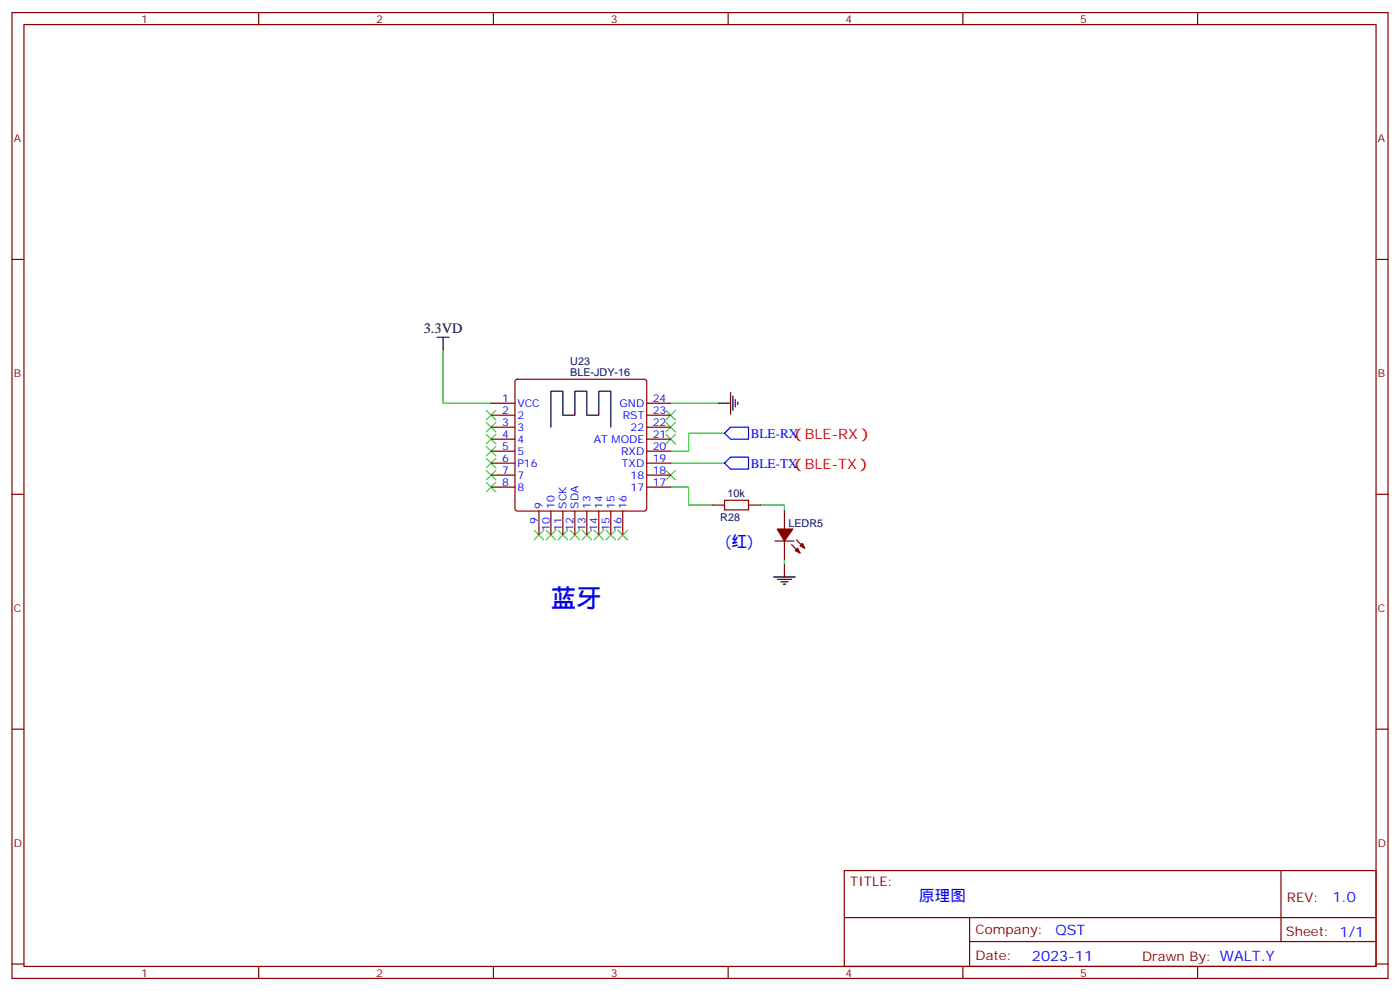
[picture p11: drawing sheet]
<svg xmlns="http://www.w3.org/2000/svg" width="412mm" height="292mm" viewBox="0 0 412 292" stroke-linecap="round" stroke-linejoin="round" font-family="sans-serif">
<g fill="none" stroke="#870000" stroke-width=".35">
<path d="M3.5 3.7h405.4v284.3h-405.4zM7.1 7.2h398.2v277.3h-398.2zM76.2 3.7v3.5M145.3 3.7v3.5M214.5 3.7v3.5M283.6 3.7v3.5M352.8 3.7v3.5M3.5 76.4h3.6M405.3 76.4h3.6M144.6 118.7h7.1M190.5 118.7h7.1M144.6 122.2h7.1"/>
<path d="M144.6 125.8h7.1M144.6 129.3h7.1M144.6 132.8h7.1M144.6 136.3h7.1M144.6 139.9h7.1M190.5 122.2h7.1M190.5 125.8h7.1M190.5 129.3h7.1M190.5 132.8h7.1M190.5 136.3h7.1M190.5 139.9h7.1M3.5 145.5h3.6"/>
<path d="M144.6 143.4h7.1M158.7 150.5v7M162.3 150.5v7M165.8 150.5v7M169.3 150.5v7M172.9 150.5v7M176.4 150.5v7M179.9 150.5v7M183.4 150.5v7M190.5 143.4h7.1M209.9 148.7h3.5M220.5 148.7h3.5"/>
<path d="M228.2 159.3h5.7M231.1 150.5v5.3M231.1 159.3v5.3M234.6 158.9l2.5 2.5M405.3 145.5h3.6M233.2 160.3l2.5 2.5M3.5 214.7h3.6M405.3 214.7h3.6M248.7 256.3h156.6v28.2h-156.6zM377.3 256.3v20.9M248.7 270.1h156.5M285.6 277.2h119.6"/>
<path d="M285.6 270.1v14.2M3.5 283.8h3.6M76.2 284.5v3.5M145.3 284.5v3.5M214.5 284.5v3.5M283.6 284.5v3.5M352.8 284.5v3.5M405.3 283.8h3.6"/>
</g>
<path d="M130.5 102.8v15.9h14.1M197.6 118.7h14.1M197.6 136.3h15.8M213.4 127.5h-10.6v5.3h-5.2M197.6 143.4h5.2v5.3h7.1M224 148.7h7.1v1.8M231.1 164.6v1.7" fill="none" stroke="#008700" stroke-width=".35"/>
<g fill="none" stroke="#3c3" stroke-width=".35">
<path d="M143.2 134.9l2.8 2.9M143.2 138.5l2.8 2.8M143.2 131.4l2.8 2.8M143.2 127.9l2.8 2.8M143.2 124.4l2.8 2.8M143.2 120.8l2.8 2.8M146 134.9l-2.8 2.9M146 138.5l-2.8 2.8M146 131.4l-2.8 2.8M146 127.9l-2.8 2.8M146 124.4l-2.8 2.8M146 120.8l-2.8 2.8"/>
<path d="M196.1 120.8l2.9 2.8M196.1 124.4l2.9 2.8M196.1 127.9l2.9 2.8M196.1 138.5l2.9 2.8M199 120.8l-2.9 2.8M199 124.4l-2.9 2.8M199 127.9l-2.9 2.8M199 138.5l-2.9 2.8M143.2 142l2.8 2.8M146 142l-2.8 2.8M157.3 156.1l2.9 2.8M160.2 156.1l-2.9 2.8"/>
<path d="M160.9 156.1l2.8 2.8M163.7 156.1l-2.8 2.8M164.4 156.1l2.8 2.8M167.2 156.1l-2.8 2.8M167.9 156.1l2.8 2.8M170.7 156.1l-2.8 2.8M171.4 156.1l2.9 2.8M174.3 156.1l-2.9 2.8M175 156.1l2.8 2.8M177.8 156.1l-2.8 2.8M178.5 156.1l2.8 2.8M181.3 156.1l-2.8 2.8"/>
<path d="M182 156.1l2.9 2.8M184.9 156.1l-2.9 2.8"/>
</g>
<g fill="none" stroke="#000" stroke-width=".35">
<path d="M128.8 99.3h3.5M130.5 99.3v3.5M211.7 118.7h3.5M215.2 115.5v6.4M215.9 116.6v4.2M216.6 117.7v2.1M217.3 118.4v.7M162.3 125.8v-10.6h3.5v7h3.5v-7h3.6v7h3.5v-7h3.5v10.6M227.9 169.9h6.3M229 170.6h4.2M230 171.3h2.1M230.7 172h.7"/>
<path d="M231.1 166.3v3.6"/>
</g>
<g fill="#870000" stroke="#870000" stroke-width=".35">
<path d="M234.2 162.1l.7-.7 .8 1.4z"/>
<path d="M235.7 160.7l.7-.7 .7 1.4z"/>
<path d="M229 155.8h4.5l-2.4 3.5z"/>
</g>
<path d="M151.9 111.9l.5-.2h37.4l.5 .2 .2 .5v37.4l-.2 .5-.5 .2h-37.4l-.5-.3-.2-.4v-37.4z" fill="none" stroke="#900" stroke-width=".35"/>
<path d="M213.4 147.3h7.1v2.8h-7.1z" fill="none" stroke="#a10000" stroke-width=".35"/>
<path d="M213.4 127.5l1.8-1.7h5.3v3.5h-5.3zM213.4 136.3l1.8-1.7h5.3v3.5h-5.3z" fill="none" stroke="#00f" stroke-width=".35"/>
<text font-size="7.4" fill="#00f" x="162.3" y="178.7">蓝牙</text>
<g font-size="4.6" fill="#00f">
<text x="213.4" y="161">(红)</text>
<text x="270.8" y="265.3">原理图</text>
</g>
<text font-size="4.2" x="124.8" y="98.1">3.3VD</text>
<g font-size="4.2" fill="#f00">
<text x="232.8" y="129.3">（BLE-RX）</text>
<text x="232.8" y="138.1">（BLE-TX）</text>
</g>
<g font-size="4.2" fill="#00f">
<text x="392.5" y="265.6">1.0</text>
<text x="310.9" y="275.1">QST</text>
<text x="304" y="282.9">2023-11</text>
</g>
<g font-size="3.9" fill="#00f">
<text x="221.2" y="128.9">BLE-RX</text>
<text x="221.2" y="137.7">BLE-TX</text>
</g>
<g font-size="3.9" fill="#800">
<text x="250.5" y="260.9">TITLE:</text>
<text x="379.1" y="265.6">REV:</text>
<text x="287.4" y="275.1">Company:</text>
<text x="378.7" y="275.7">Sheet: 1/1</text>
<text x="287.4" y="282.8">Date:</text>
<text x="336.4" y="282.8">Drawn By: WALT.Y</text>
</g>
<g font-size="3.2" fill="#800">
<text x="41.6" y="6.7">1</text>
<text x="110.8" y="6.7">2</text>
<text x="179.9" y="6.7">3</text>
<text x="249.1" y="6.7">4</text>
<text x="318.2" y="6.7">5</text>
<text x="4.1" y="41.8">A</text>
<text x="405.9" y="41.8">A</text>
<text x="4.1" y="110.9">B</text>
<text x="405.9" y="110.9">B</text>
<text x="4.1" y="180.1">C</text>
<text x="405.9" y="180.1">C</text>
<text x="4.1" y="249.2">D</text>
<text x="405.9" y="249.2">D</text>
<text x="41.6" y="287.5">1</text>
<text x="110.8" y="287.5">2</text>
<text x="179.9" y="287.5">3</text>
<text x="249.1" y="287.5">4</text>
<text x="318.2" y="287.5">5</text>
</g>
<g font-size="3.2" fill="#000080">
<text x="168" y="107.4">U23</text>
<text x="168" y="110.6">BLE-JDY-16</text>
<text x="214.3" y="146.3">10k</text>
<text x="212.2" y="153.4">R28</text>
<text x="232.2" y="155.1">LEDR5</text>
</g>
<g font-size="3.2" fill="#00f">
<text x="147.9" y="118.4">1</text>
<text x="152.4" y="119.8">VCC</text>
<text x="182.5" y="119.8">GND</text>
<text x="192.3" y="118.4">24</text>
<text x="147.9" y="121.9">2</text>
<text x="147.9" y="125.4">3</text>
<text x="152.4" y="123.3">2</text>
<text x="183.5" y="123.3">RST</text>
<text x="192.3" y="125.4">22</text>
<text x="192.3" y="121.9">23</text>
<text x="147.9" y="128.9">4</text>
<text x="152.4" y="126.8">3</text>
<text x="152.4" y="130.4">4</text>
<text x="174.9" y="130.4">AT MODE</text>
<text x="185.8" y="126.8">22</text>
<text x="192.3" y="128.9">21</text>
<text x="147.9" y="132.5">5</text>
<text x="147.9" y="136">6</text>
<text x="152.4" y="133.9">5</text>
<text x="152.4" y="137.4">P16</text>
<text x="183" y="133.9">RXD</text>
<text x="183.2" y="137.4">TXD</text>
<text x="192.3" y="136">19</text>
<text x="192.3" y="132.5">20</text>
<text x="147.9" y="139.5">7</text>
<text x="147.9" y="143.1">8</text>
<text x="152.4" y="140.9">7</text>
<text x="185.8" y="140.9">18</text>
<text x="192.3" y="143.1">17</text>
<text x="192.3" y="139.5">18</text>
<text x="152.4" y="144.5">8</text>
<text x="159.8" y="149.8" transform="rotate(-90 159.8 149.8)">9</text>
<text x="163.3" y="149.8" transform="rotate(-90 163.3 149.8)">10</text>
<text x="166.9" y="149.8" transform="rotate(-90 166.9 149.8)">SCK</text>
<text x="170.4" y="149.8" transform="rotate(-90 170.4 149.8)">SDA</text>
<text x="173.9" y="149.8" transform="rotate(-90 173.9 149.8)">13</text>
<text x="177.4" y="149.8" transform="rotate(-90 177.4 149.8)">14</text>
<text x="181" y="149.8" transform="rotate(-90 181 149.8)">15</text>
<text x="184.5" y="149.8" transform="rotate(-90 184.5 149.8)">16</text>
<text x="185.8" y="144.5">17</text>
<text x="158.4" y="154.2" transform="rotate(-90 158.4 154.2)">9</text>
<text x="161.9" y="156.3" transform="rotate(-90 161.9 156.3)">10</text>
<text x="165.5" y="156.3" transform="rotate(-90 165.5 156.3)">11</text>
<text x="169" y="156.3" transform="rotate(-90 169 156.3)">12</text>
<text x="172.5" y="156.3" transform="rotate(-90 172.5 156.3)">13</text>
<text x="176" y="156.3" transform="rotate(-90 176 156.3)">14</text>
<text x="179.6" y="156.3" transform="rotate(-90 179.6 156.3)">15</text>
<text x="183.1" y="156.3" transform="rotate(-90 183.1 156.3)">16</text>
</g>
</svg>
